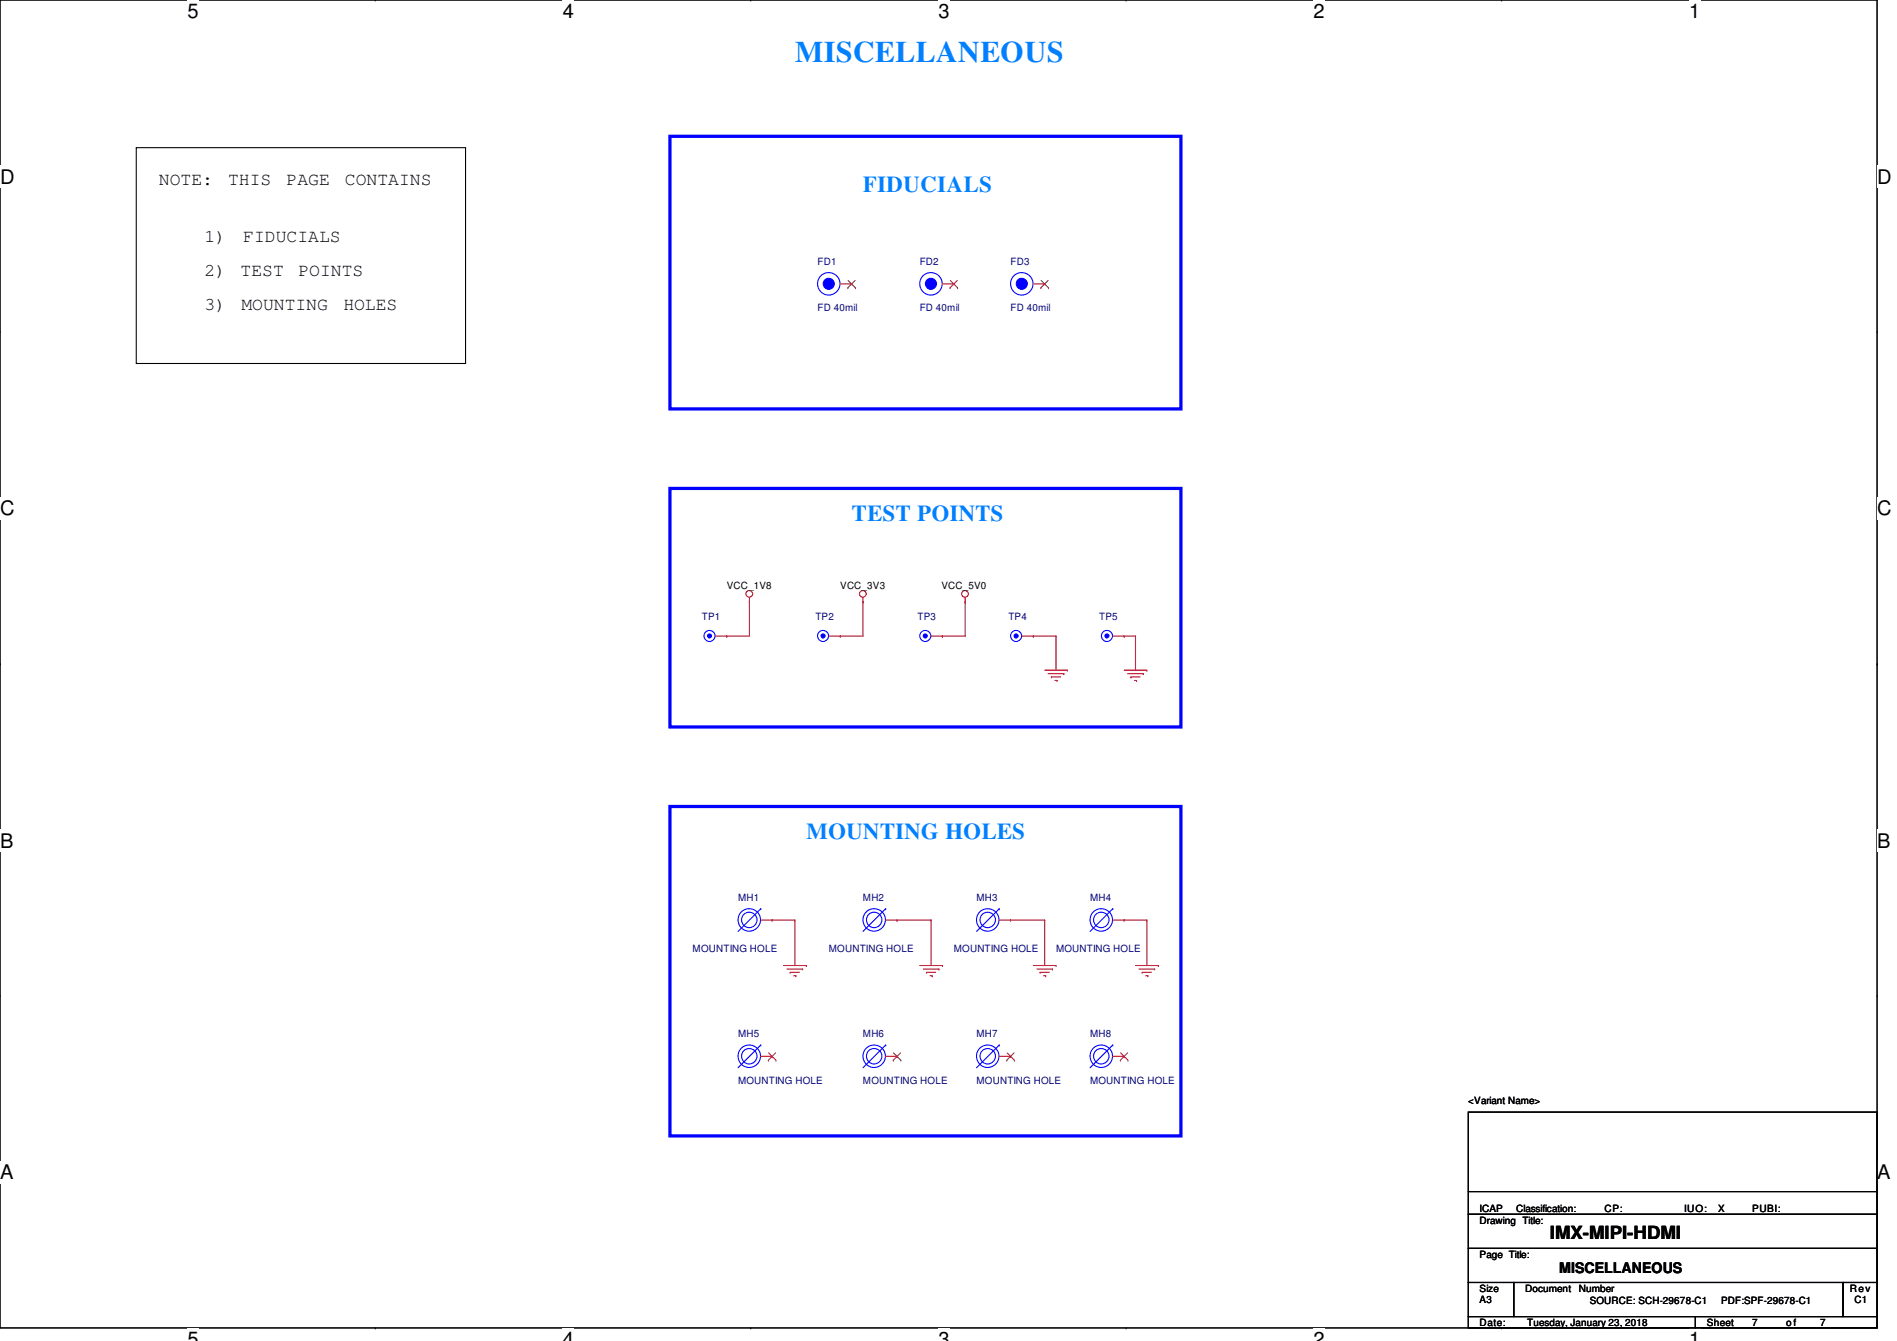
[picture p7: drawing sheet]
<svg xmlns="http://www.w3.org/2000/svg" width="297mm" height="210mm" viewBox="0 0 297 210" stroke-linecap="round" stroke-linejoin="round" font-family="sans-serif">
<path d="M0 0h293.9v207.9h-293.9z" fill="none" stroke="#000" stroke-width=".17"/>
<g fill="#fff">
<path d="M29.4 0h1.7v3.5h-1.7z"/>
<path d="M29.4 207.9h1.7v2h-1.7z"/>
</g>
<path d="M58.8 0h.1M58.8 207.9h.1" fill="none" stroke="#000" stroke-width=".17"/>
<g fill="#fff">
<path d="M88.1 0h1.8v3.5h-1.8z"/>
<path d="M88.1 207.9h1.8v2h-1.8z"/>
</g>
<path d="M117.6 0h.1M117.6 207.9h.1" fill="none" stroke="#000" stroke-width=".17"/>
<g fill="#fff">
<path d="M146.9 0h1.8v3.5h-1.8z"/>
<path d="M146.9 207.9h1.8v2h-1.8z"/>
</g>
<path d="M176.3 0h.1M176.3 207.9h.1" fill="none" stroke="#000" stroke-width=".17"/>
<g fill="#fff">
<path d="M205.7 0h1.7v3.5h-1.7z"/>
<path d="M205.7 207.9h1.7v2h-1.7z"/>
</g>
<path d="M235.1 0h.1M235.1 207.9h.1" fill="none" stroke="#000" stroke-width=".17"/>
<g fill="#fff">
<path d="M264.5 0h1.7v3.5h-1.7z"/>
<path d="M264.5 207.9h1.7v2h-1.7z"/>
<path d="M0 26h2.2v3.4h-2.2z"/>
<path d="M293.9 26h2.3v3.4h-2.3z"/>
<path d="M0 77.9h2.2v3.5h-2.2z"/>
<path d="M293.9 77.9h2.3v3.5h-2.3z"/>
</g>
<path d="M0 51.9h.1M293.9 51.9h.1" fill="none" stroke="#000" stroke-width=".17"/>
<g fill="#fff">
<path d="M0 129.9h2.1v3.4h-2.1z"/>
<path d="M293.9 129.9h2.1v3.4h-2.1z"/>
</g>
<path d="M0 103.9h.1M293.9 103.9h.1" fill="none" stroke="#000" stroke-width=".17"/>
<path d="M0 103.9h.1M293.9 103.9h.1" fill="none" stroke="#000" stroke-width=".16"/>
<g fill="#fff">
<path d="M0 181.8h2.1v3.5h-2.1z"/>
<path d="M293.9 181.8h2.1v3.5h-2.1z"/>
</g>
<g fill="none" stroke="#000" stroke-width=".17">
<path d="M21.3 23.1h51.6v33.8h-51.6zM0 155.9h.1M293.9 155.9h.1M229.9 174.1h64v16h-64zM229.9 190.1h64v5.3h-64zM229.9 195.4h64v5.3h-64zM229.9 186.5h64M293.9 186.5h.1M229.9 200.7h7.1v5.4h-7.1zM229.9 206.1h35.6v1.8h-35.6zM237 200.7h51.6v5.4h-51.6zM265.5 206.1h28.4v1.8h-28.4z"/>
<path d="M288.6 200.7h5.3v5.4h-5.3z"/>
</g>
<path d="M104.9 21.3h80v42.7h-80zM104.9 76.5h80v37.3h-80zM104.9 126.2h80v51.6h-80z" fill="none" stroke="#00f" stroke-width=".51"/>
<g fill="none" stroke="#800040" stroke-width=".17">
<path d="M113.8 99.6h.1M117.3 94.2h.1M117.3 94.2v5.4h-3.5M131.6 99.6h.1M135.1 94.2h.1M135.1 94.2v5.4h-3.5M147.6 99.6h.1M151.1 94.2h.1M151.1 94.2v5.4h-3.5M161.8 99.6h.1M161.8 99.6h3.6M165.4 99.6h.1"/>
<path d="M165.4 99.6v5.3M176 99.6h.1M176 99.6h1.8M177.8 99.6h.1M177.8 99.6v5.3M120.9 144h.1M120.9 144h3.6M124.5 144h.1M124.5 144v7.1M140.5 144h.1M140.5 144h5.3M145.8 144h.1"/>
<path d="M145.8 144v7.1M158.2 144h.1M158.2 144h5.4M163.6 144h.1M163.6 144v7.1M176 144h.1M176 144h3.6M179.6 144h.1M179.6 144v7.1"/>
</g>
<g fill="none" stroke="#f00" stroke-width=".17">
<path d="M117.3 94.2h.1M117.3 93.5v.7M135.1 94.2h.1M135.1 93.5v.7M151.1 94.2h.1M151.1 93.5v.7M163.6 104.9h3.5M164.1 105.5h2.5M164.6 106h.1M164.6 106h1.5M165.2 106.5h.3M165.5 106.5h.1"/>
<path d="M166.6 105.5h.1M167.1 104.9h.1M176 104.9h3.6M176.6 105.5h2.4M177.1 106h.1M177.1 106h1.4M177.6 106.5h.4M178 106.5h.1M179 105.5h.1M179.6 104.9h.1M122.7 151.1h3.5M123.2 151.7h2.5"/>
<path d="M123.7 152.2h.1M123.7 152.2h1.5M124.3 152.7h.3M124.6 152.7h.1M125.7 151.7h.1M126.2 151.1h.1M138.7 144h1.8M140.5 144h.1M144 151.1h3.6M144.6 151.7h2.4M145.1 152.2h.1M145.1 152.2h1.4"/>
<path d="M145.6 152.7h.4M146 152.7h.1M147 151.7h.1M147.6 151.1h.1M161.8 151.1h3.6M162.3 151.7h2.5M162.9 152.2h.1M162.9 152.2h1.4M163.4 152.7h.3M163.7 152.7h.1M164.8 151.7h.1M165.4 151.1h.1"/>
<path d="M177.8 151.1h3.6M178.4 151.7h2.4M178.9 152.2h.1M178.9 152.2h1.4M179.4 152.7h.3M179.7 152.7h.1M180.8 151.7h.1M181.4 151.1h.1"/>
<circle cx="117.3" cy="93" r=".52"/>
<circle cx="135.1" cy="93" r=".52"/>
<circle cx="151.1" cy="93" r=".52"/>
</g>
<g fill="none" stroke="#00f" stroke-width=".17">
<path d="M138.7 142.2h.1M138.7 142.2l-3.6 3.6"/>
<circle cx="173.3" cy="99.5" r=".87"/>
<circle cx="136.9" cy="144" r="1.76"/>
<circle cx="136.9" cy="144" r="1.21"/>
</g>
<circle cx="173.3" cy="99.5" r=".32" fill="#00f"/>
<g fill="none" stroke="#00f" stroke-width=".17">
<path d="M119.1 163.6h.1M119.1 163.6l-3.5 3.5"/>
<circle cx="145.8" cy="44.4" r="1.76"/>
<circle cx="173.3" cy="99.5" r=".32"/>
<circle cx="117.3" cy="165.3" r="1.76"/>
<circle cx="117.3" cy="165.3" r="1.21"/>
</g>
<path d="M174.2 99.6h1.8M176 99.6h.1M119.1 165.4h1.8M120.9 165.4h.1" fill="none" stroke="#f00" stroke-width=".17"/>
<path d="M120.3 165.9h.1M120.4 164.8l1.1 1.1M121.5 164.8l-1.2 1.1M121.5 165.9h.1" fill="none" stroke="#804000" stroke-width=".16"/>
<circle cx="145.8" cy="44.4" r=".87" fill="#00f"/>
<g fill="none" stroke="#00f" stroke-width=".17">
<path d="M156.5 142.2h.1M156.5 142.2l-3.6 3.6"/>
<circle cx="145.8" cy="44.4" r=".87"/>
<circle cx="160" cy="44.4" r="1.76"/>
<circle cx="154.7" cy="144" r="1.76"/>
<circle cx="154.7" cy="144" r="1.21"/>
</g>
<path d="M147.6 44.4h1.8M149.4 44.4h.1M156.5 144h1.7M158.2 144h.1" fill="none" stroke="#f00" stroke-width=".17"/>
<path d="M148.8 45h.1M148.8 43.9l1.1 1.1M149.9 43.9l-1.1 1.1M149.9 45h.1" fill="none" stroke="#804000" stroke-width=".16"/>
<circle cx="160" cy="44.4" r=".87" fill="#00f"/>
<g fill="none" stroke="#00f" stroke-width=".17">
<path d="M174.2 142.2h.1M174.2 142.2l-3.5 3.6"/>
<circle cx="160" cy="44.4" r=".87"/>
<circle cx="111.1" cy="99.5" r=".87"/>
<circle cx="172.4" cy="144" r="1.76"/>
<circle cx="172.4" cy="144" r="1.21"/>
</g>
<path d="M161.8 44.4h1.8M163.6 44.4h.1M174.2 144h1.8M176 144h.1" fill="none" stroke="#f00" stroke-width=".17"/>
<path d="M163 45h.1M163 43.9l1.2 1.1M164.1 43.9l-1.1 1.1M164.2 45h.1" fill="none" stroke="#804000" stroke-width=".16"/>
<circle cx="111.1" cy="99.5" r=".32" fill="#00f"/>
<g fill="none" stroke="#00f" stroke-width=".17">
<path d="M174.2 163.6h.1M174.2 163.6l-3.5 3.5"/>
<circle cx="111.1" cy="99.5" r=".32"/>
<circle cx="128.9" cy="99.5" r=".87"/>
<circle cx="172.4" cy="165.3" r="1.76"/>
<circle cx="172.4" cy="165.3" r="1.21"/>
</g>
<path d="M112 99.6h1.8M113.8 99.6h.1M174.2 165.4h1.8M176 165.4h.1" fill="none" stroke="#f00" stroke-width=".17"/>
<path d="M175.4 165.9h.1M175.5 164.8l1.1 1.1M176.6 164.8l-1.2 1.1M176.6 165.9h.1" fill="none" stroke="#804000" stroke-width=".16"/>
<circle cx="128.9" cy="99.5" r=".32" fill="#00f"/>
<g fill="none" stroke="#00f" stroke-width=".17">
<path d="M156.5 163.6h.1M156.5 163.6l-3.6 3.5"/>
<circle cx="128.9" cy="99.5" r=".32"/>
<circle cx="144.9" cy="99.5" r=".87"/>
<circle cx="154.7" cy="165.3" r="1.76"/>
<circle cx="154.7" cy="165.3" r="1.21"/>
</g>
<path d="M129.8 99.6h1.8M131.6 99.6h.1M156.5 165.4h1.7M158.2 165.4h.1" fill="none" stroke="#f00" stroke-width=".17"/>
<path d="M157.6 165.9h.1M157.7 164.8l1.1 1.1M158.8 164.8l-1.2 1.1M158.8 165.9h.1" fill="none" stroke="#804000" stroke-width=".16"/>
<circle cx="144.9" cy="99.5" r=".32" fill="#00f"/>
<g fill="none" stroke="#00f" stroke-width=".17">
<path d="M119.1 142.2h.1M119.1 142.2l-3.5 3.6"/>
<circle cx="144.9" cy="99.5" r=".32"/>
<circle cx="159.1" cy="99.5" r=".87"/>
<circle cx="117.3" cy="144" r="1.76"/>
<circle cx="117.3" cy="144" r="1.21"/>
</g>
<path d="M145.8 99.6h1.8M147.6 99.6h.1M119.1 144h1.8M120.9 144h.1" fill="none" stroke="#f00" stroke-width=".17"/>
<circle cx="159.1" cy="99.5" r=".32" fill="#00f"/>
<g fill="none" stroke="#00f" stroke-width=".17">
<path d="M138.7 163.6h.1M138.7 163.6l-3.6 3.5"/>
<circle cx="129.8" cy="44.4" r="1.76"/>
<circle cx="159.1" cy="99.5" r=".32"/>
<circle cx="136.9" cy="165.3" r="1.76"/>
<circle cx="136.9" cy="165.3" r="1.21"/>
</g>
<path d="M160 99.6h1.8M161.8 99.6h.1M138.7 165.4h1.8M140.5 165.4h.1" fill="none" stroke="#f00" stroke-width=".17"/>
<path d="M139.9 165.9h.1M139.9 164.8l1.2 1.1M141 164.8l-1.1 1.1M141.1 165.9h.1" fill="none" stroke="#804000" stroke-width=".16"/>
<circle cx="129.8" cy="44.4" r=".87" fill="#00f"/>
<circle cx="129.8" cy="44.4" r=".87" fill="none" stroke="#00f" stroke-width=".17"/>
<path d="M131.6 44.4h1.7M133.3 44.4h.1" fill="none" stroke="#f00" stroke-width=".17"/>
<path d="M132.8 45h.1M132.8 43.9l1.1 1.1M133.9 43.9l-1.1 1.1M133.9 45h.1" fill="none" stroke="#804000" stroke-width=".16"/>
<text font-size="4.8" fill="#0080ff" x="124.5" y="9.7">MISCELLANEOUS</text>
<g font-size="3.6" fill="#0080ff">
<text x="135.1" y="30">FIDUCIALS</text>
<text x="133.3" y="81.6">TEST POINTS</text>
<text x="126.2" y="131.4">MOUNTING HOLES</text>
</g>
<g font-size="3.1">
<text x="29.4" y="2.8">5</text>
<text x="88.1" y="2.8">4</text>
<text x="146.9" y="2.8">3</text>
<text x="205.7" y="2.8">2</text>
<text x="264.5" y="2.8">1</text>
<text x="0" y="28.7">D</text>
<text x="293.9" y="28.7">D</text>
<text x="0" y="80.7">C</text>
<text x="293.9" y="80.7">C</text>
<text x="0" y="132.7">B</text>
<text x="293.9" y="132.7">B</text>
<text x="0" y="184.6">A</text>
<text x="293.9" y="184.6">A</text>
<text x="29.4" y="210.7">5</text>
<text x="88.1" y="210.7">4</text>
<text x="146.9" y="210.7">3</text>
<text x="205.7" y="210.7">2</text>
<text x="264.5" y="210.7">1</text>
</g>
<g font-size="2.8">
<text x="24.9" y="28.9">NOTE:</text>
<text x="35.7" y="28.9">THIS</text>
<text x="44.9" y="28.9">PAGE</text>
<text x="54" y="28.9">CONTAINS</text>
<text x="32" y="37.8">1)</text>
<text x="38.1" y="37.8">FIDUCIALS</text>
<text x="32" y="43.1">2)</text>
<text x="37.7" y="43.1">TEST</text>
<text x="46.7" y="43.1">POINTS</text>
<text x="32" y="48.5">3)</text>
<text x="37.8" y="48.5">MOUNTING</text>
<text x="53.8" y="48.5">HOLES</text>
<text x="242.7" y="193.9">IMX-MIPI-HDMI</text>
</g>
<text font-size="2.3" x="244.1" y="199.3">MISCELLANEOUS</text>
<g font-size="1.6" fill="#000080">
<text x="128" y="41.4">FD1</text>
<text x="144" y="41.4">FD2</text>
<text x="158.2" y="41.4">FD3</text>
<text x="128" y="48.7">FD 40mil</text>
<text x="144" y="48.7">FD 40mil</text>
<text x="158.2" y="48.7">FD 40mil</text>
<text x="109.9" y="97.1">TP1</text>
<text x="127.7" y="97.1">TP2</text>
<text x="143.7" y="97.1">TP3</text>
<text x="157.9" y="97.1">TP4</text>
<text x="172.1" y="97.1">TP5</text>
<text x="115.6" y="141">MH1</text>
<text x="135.1" y="141">MH2</text>
<text x="152.9" y="141">MH3</text>
<text x="170.7" y="141">MH4</text>
<text x="108.5" y="149">MOUNTING HOLE</text>
<text x="129.8" y="149">MOUNTING HOLE</text>
<text x="149.4" y="149">MOUNTING HOLE</text>
<text x="165.4" y="149">MOUNTING HOLE</text>
<text x="115.6" y="162.3">MH5</text>
<text x="135.1" y="162.3">MH6</text>
<text x="152.9" y="162.3">MH7</text>
<text x="170.7" y="162.3">MH8</text>
<text x="115.6" y="169.6">MOUNTING HOLE</text>
<text x="135.1" y="169.6">MOUNTING HOLE</text>
<text x="152.9" y="169.6">MOUNTING HOLE</text>
<text x="170.7" y="169.6">MOUNTING HOLE</text>
</g>
<g font-size="1.6">
<text x="113.8" y="92.1">VCC_1V8</text>
<text x="131.6" y="92.1">VCC_3V3</text>
<text x="147.4" y="92.1">VCC_5V0</text>
<text x="229.9" y="172.8">&lt;Variant Name&gt;</text>
<text x="231.7" y="191.5">Drawing Title:</text>
<text x="231.7" y="189.7">ICAP</text>
<text x="237.4" y="189.7">Classification:</text>
<text x="251.2" y="189.7">CP:</text>
<text x="263.7" y="189.7">IUO:</text>
<text x="269" y="189.7">X</text>
<text x="274.4" y="189.7">PUBI:</text>
<text x="231.7" y="196.8">Page Title:</text>
<text x="231.7" y="202.2">Size</text>
<text x="231.7" y="204">A3</text>
<text x="238.8" y="202.2">Document</text>
<text x="247.2" y="202.2">Number</text>
<text x="289.6" y="202.2">Rev</text>
<text x="290.4" y="204">C1</text>
<text x="231.7" y="207.5">Date:</text>
<text x="239.1" y="207.5">Tuesday, January 23, 2018</text>
<text x="248.9" y="204.1">SOURCE: SCH-29678-C1</text>
<text x="267.3" y="207.5">Sheet</text>
<text x="269.5" y="204.1">PDF:SPF-29678-C1</text>
<text x="274.4" y="207.5">7</text>
<text x="279.7" y="207.5">o f</text>
<text x="285" y="207.5">7</text>
</g>
</svg>
